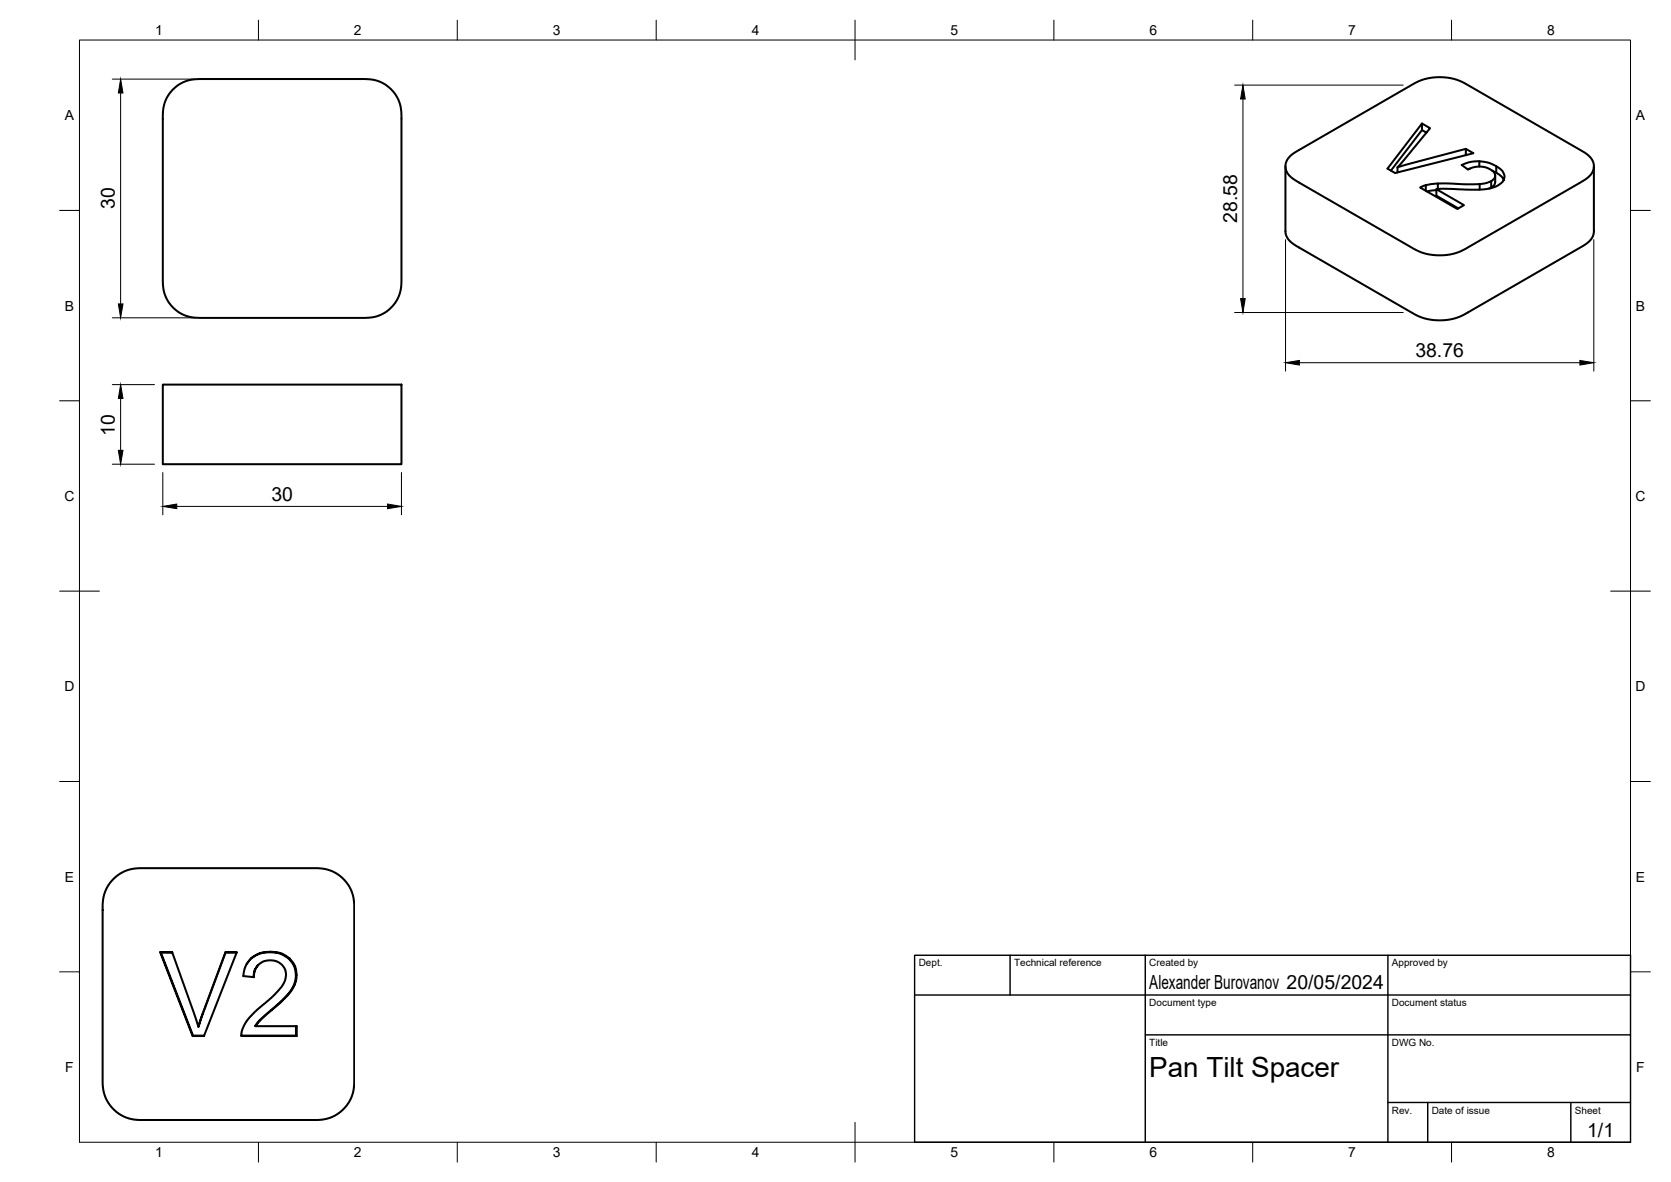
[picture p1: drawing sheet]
<svg xmlns="http://www.w3.org/2000/svg" width="420mm" height="297mm" viewBox="0 0 420 297" stroke-linecap="round" stroke-linejoin="round" font-family="sans-serif">
<!-- layer: Visible -->
<g fill="none" stroke="#000" stroke-width=".51">
<path d="M43.5 22.5l1.1-1 1.5-.8 1.7-.6 1.4-.2h42.8a8.9 8.9 0 0 1 8.9 10v40.4a9 9 0 0 1-10 9.6h-41.1a8.9 8.9 0 0 1-8.9-10v-40.5a9 9 0 0 1 2.6-6.9zM324.4 39.3l1.8-1.3 29.5-17.1 3.1-1.2 3.7-.3 3.2 .5 2.4 .9 29.7 17.2 1.2 .7 1.1 1.1 .5 1 .2 1.2-.2 .9-.6 1-2 1.6-29.4 17-1.7 .8-1.6 .5-1.5 .3-2.5 .1-2.9-.5-2.5-1-30.5-17.6-1.6-1.4-.6-1.5 .2-1.6zM357.5 31l-8.6 11.4 1.9 1.1 19.7-5-1.9-1.1v1.6M357.5 32.7l-7.8 10.2M358.7 33.3l-1.2-.6v-1.7l2.1 1.2-8.2 9.8M368.6 37.4l-17.2 4.6v1.3M323.2 41.8v16.5l.2 1 .7 1.1 1.8 1.4 29.8 17.2 2.5 1 3.3 .5 3.7-.3 2.9-1.1 29.6-17.1 1.9-1.3 .8-1.1 .4-1.3v-16.5M358.5 46.5l-1.4 .6 9.3 5.4 1.7-1-6.9-4M361.2 47.8l-2.4 .3M361.5 46.1l-3 .4v1.4M369.6 42.4l-.6 .1M372 40.5l-2.4 .2-2.1 .8 1.6 1.1 1.2-.5 1.9-.2 1.5 .2 1.4 .7 .8 1 .1 1.9-.3 .9-.8 .5v-1.6l.7-.5 .4-.9"/>
<path d="M372 46.3l-10.5-.2v1.4M374.9 45.5l-1.1 .5-1.8 .3v1.4M374.9 47.1l-.5 .3M375.2 42.9l1 .5M376.2 41.8l-1.9-.9-2.3-.4v1.4M378.1 45.2l-.6-.9-1.3-.9v-1.6l1.5 1.1a2.3 2.3 0 0 1-1 3.7l-1.7 .7-2.1 .3-3.4 .1-6.7-.3-1.6 .1v1.7l5.5 3.2M40.9 96.7h60v20h-60zM28.3 221.1l1.3-1.2 1.7-.9 1.8-.6 1.8-.2h45l1.6 .1 1.8 .5 1.5 .9 1.3 1 1.2 1.2 1 1.7 .6 1.9 .2 1.8v45l-.2 1.6-.5 1.8-.8 1.5-1 1.3-1.4 1.2-1.6 1-1.9 .5-1.8 .3h-44.9l-1.7-.2-1.7-.5-1.6-.8-1.3-1.1-1.1-1.2-1-1.7-.6-1.9-.2-1.8v-45l.2-1.6 .5-1.8 .8-1.5zM40.3 239.3l8.1 21.1 .1-.1-8.1-20.9M43.3 239.4l-3-.1h3l6.6 18.7M56.7 239.3l-6.8 18.7 6.8-18.6M59.5 239.4l-2.8-.1h2.8l-8.2 21.1h-2.9"/>
<path d="M68 239.2l-2.7 .4-2.1 1.2 2.1-1.2 2.6-.3M63.2 240.8l-1.2 1.5M63.2 240.7l-1.5 2.1-.5 2.5 2.6 .3 .3-1.8 .9-1.3-1 1.4-.2 1.6M64.3 257.9h10.3v2.5M65 242.5l1-.8 1-.3 1.4-.1 1.4 .4 1 .7 .8 1 .3 1.6-.1 1.1-.7 1.5-1 1.3-1.9 1.9-4.1 3.5-2.1 2.3-1.1 2.2-.2 1.6h13.9l-13.9-.1M65.3 256.4l-1 1.5zM65.3 256.4l7-6.3-6.9 6.4M72.2 250.1l1.9-2.6-.8 1.4-1 1.2M72.8 240.9l-2.2-1.3-1.4-.3h-1.3l2.6 .4 2.1 1.3M74.1 247.5l.4-1.2 .1-1.3-.2 .1-.1 1.4-.4 1.1M74.4 257.9v2.4M74.6 245l-.5-2.3-1.3-1.8-.2 .1 1.4 1.8 .4 2.3"/>
<path d="M48.5 260.3h2.8"/>
</g>
<!-- layer: BORDER -->
<g fill="none" stroke="#000" stroke-width=".25">
<path d="M20 10.1h390v276.9h-390zM65 5.1v5M115 5.1v5M165 5.1v5M215 5.1v10M265 5.1v5M315 5.1v5M365 5.1v5M15 52.9h5M410 52.9h5M15 100.7h5M410 100.7h5"/>
<path d="M15 148.6h10M405 148.6h10M15 196.4h5M410 196.4h5M15 244.2h5M410 244.2h5M65 287v5M115 287v5M165 287v5M215 282.1v9.9M265 287v5M315 287v5"/>
<path d="M365 287v5"/>
</g>
<!-- layer: TITLEBLOCK -->
<path d="M230 240.1h180v46.9h-180zM230 250h180M254 240.1v9.9M288 240.1v46.9M349 240.1v46.9M288 260.1h122M349 277.1h61M359 277.1v9.9M395 277.1v9.9" fill="none" stroke="#000" stroke-width=".36"/>
<!-- layer: FD_Dimensions -->
<g fill="none" stroke="#000" stroke-width=".25">
<path d="M28.2 19.9h20.7M30.3 23.4v53M310.4 21.4h42.4M312.5 24.9v50.1M28.2 79.9h20.7M310.4 78.5h42.4M323.2 60.2v33.1M400.7 60.2v33.1M28.2 96.7h10.6M326.7 91.2h70.6M28.2 116.7h10.6M30.3 100.1v13.1"/>
<path d="M40.9 118.8v10.6M100.9 118.8v10.6M44.4 127.3h53.1"/>
</g>
<path d="M30.3 19.9l.6 3.5h-1.1zM312.5 21.4l.6 3.5h-1.2zM29.8 76.4h1.1l-.6 3.5zM311.9 75h1.2l-.6 3.5zM323.2 91.2l3.5-.6v1.1zM397.3 90.6l3.4 .6-3.4 .5zM29.8 113.2h1.1l-.6 3.5zM30.3 96.7l.6 3.4h-1.1zM40.9 127.3l3.5-.6v1.1zM97.5 126.7l3.4 .6-3.4 .5z" fill="#000" stroke="#000" stroke-width=".25"/>
<text font-size="7" x="289" y="270.6">Pan Tilt Spacer</text>
<g font-size="4.9">
<text x="28.9" y="52.6" transform="rotate(-90 28.9 52.6)">30</text>
<text x="311.1" y="56" transform="rotate(-90 311.1 56)">28.58</text>
<text x="355.9" y="89.7">38.76</text>
<text x="28.9" y="109.5" transform="rotate(-90 28.9 109.5)">10</text>
<text x="68.2" y="125.8">30</text>
<text x="289" y="248.5">Alexander Burovanov 20/05/2024</text>
<text x="399.1" y="285.7">1/1</text>
</g>
<g font-size="3.5">
<text x="39" y="8.8">1</text>
<text x="89" y="8.8">2</text>
<text x="139" y="8.8">3</text>
<text x="189" y="8.8">4</text>
<text x="239" y="8.8">5</text>
<text x="289" y="8.8">6</text>
<text x="339" y="8.8">7</text>
<text x="389" y="8.8">8</text>
<text x="16.3" y="30.2">A</text>
<text x="411.3" y="30.2">A</text>
<text x="16.3" y="78">B</text>
<text x="411.3" y="78">B</text>
<text x="16.2" y="125.9">C</text>
<text x="411.2" y="125.9">C</text>
<text x="16.2" y="173.7">D</text>
<text x="411.2" y="173.7">D</text>
<text x="16.3" y="221.6">E</text>
<text x="411.3" y="221.6">E</text>
<text x="16.4" y="269.4">F</text>
<text x="411.4" y="269.4">F</text>
<text x="39" y="290.8">1</text>
<text x="89" y="290.8">2</text>
<text x="139" y="290.8">3</text>
<text x="189" y="290.8">4</text>
<text x="239" y="290.8">5</text>
<text x="289" y="290.8">6</text>
<text x="339" y="290.8">7</text>
<text x="389" y="290.8">8</text>
</g>
<g font-size="2.5">
<text x="231" y="242.9">Dept.</text>
<text x="255" y="242.9">Technical reference</text>
<text x="289" y="242.9">Created by</text>
<text x="350" y="242.9">Approved by</text>
<text x="289" y="252.8">Document type</text>
<text x="350" y="252.8">Document status</text>
<text x="289" y="262.9">Title</text>
<text x="350" y="262.9">DWG No.</text>
<text x="350" y="279.9">Rev.</text>
<text x="360" y="279.9">Date of issue</text>
<text x="396" y="279.9">Sheet</text>
</g>
</svg>
